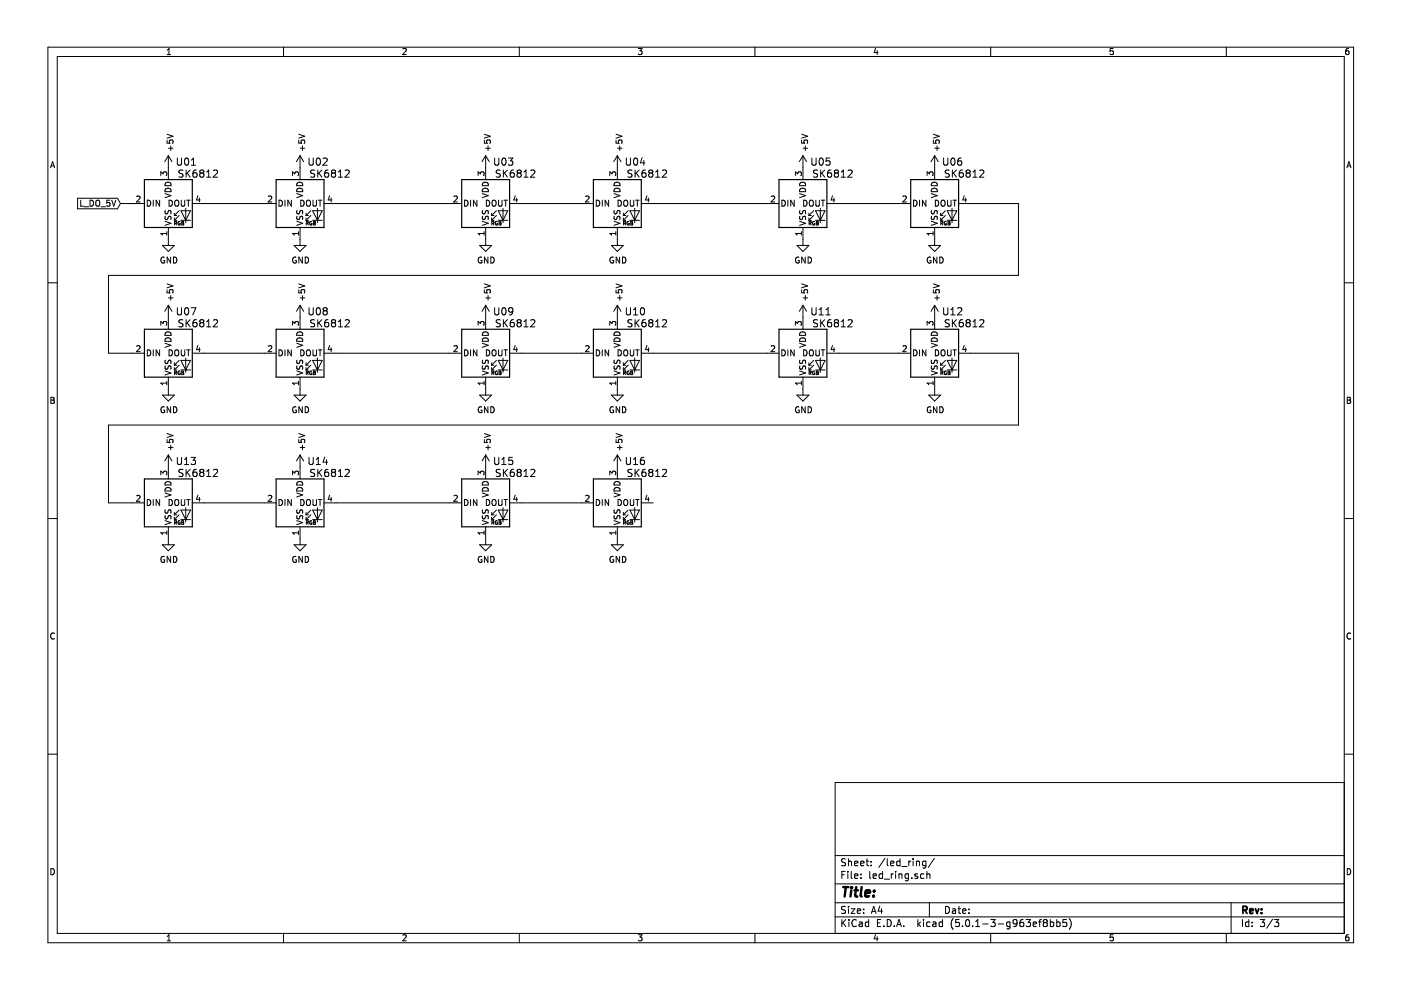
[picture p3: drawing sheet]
EESchema Schematic File Version 4
LIBS:crecol_v30-cache
EELAYER 26 0
EELAYER END
$Descr A4 11693 8268
encoding utf-8
Sheet 3 3
Title ""
Date ""
Rev ""
Comp ""
Comment1 ""
Comment2 ""
Comment3 ""
Comment4 ""
$EndDescr
$Comp
L LED:SK6812 U1A?
U 1 1
P 1400 1700
AR Path="/5D397C22" Ref="U1A?"  Part="1" 
AR Path="/5D393E03/5D397C22" Ref="U01"  Part="1" 
F 0 "U01" H 1550 2050 60  0000 C CNN
F 1 "SK6812" H 1650 1950 60  0000 C CNN
F 2 "LED_SMD:LED_SK6812_PLCC4_5.0x5.0mm_P3.2mm" H 1400 1700 60  0001 C CNN
F 3 "" H 1400 1700 60  0001 C CNN
	1    1400 1700
	1    0    0    -1  
$EndComp
$Comp
L LED:SK6812 U1B?
U 1 1
P 2500 1700
AR Path="/5D397C29" Ref="U1B?"  Part="1" 
AR Path="/5D393E03/5D397C29" Ref="U02"  Part="1" 
F 0 "U02" H 2650 2050 60  0000 C CNN
F 1 "SK6812" H 2750 1950 60  0000 C CNN
F 2 "LED_SMD:LED_SK6812_PLCC4_5.0x5.0mm_P3.2mm" H 2500 1700 60  0001 C CNN
F 3 "" H 2500 1700 60  0001 C CNN
	1    2500 1700
	1    0    0    -1  
$EndComp
$Comp
L power:GND #PWR?
U 1 1
P 1400 2000
AR Path="/5D397C30" Ref="#PWR?"  Part="1" 
AR Path="/5D393E03/5D397C30" Ref="#PWR0105"  Part="1" 
F 0 "#PWR0105" H 1400 1750 50  0001 C CNN
F 1 "GND" H 1405 1827 50  0000 C CNN
F 2 "" H 1400 2000 50  0001 C CNN
F 3 "" H 1400 2000 50  0001 C CNN
	1    1400 2000
	1    0    0    -1  
$EndComp
$Comp
L power:+5V #PWR?
U 1 1
P 1400 1400
AR Path="/5D397C36" Ref="#PWR?"  Part="1" 
AR Path="/5D393E03/5D397C36" Ref="#PWR0106"  Part="1" 
F 0 "#PWR0106" H 1400 1250 50  0001 C CNN
F 1 "+5V" V 1415 1528 50  0000 L CNN
F 2 "" H 1400 1400 50  0001 C CNN
F 3 "" H 1400 1400 50  0001 C CNN
	1    1400 1400
	1    0    0    -1  
$EndComp
$Comp
L power:GND #PWR?
U 1 1
P 2500 2000
AR Path="/5D397C3C" Ref="#PWR?"  Part="1" 
AR Path="/5D393E03/5D397C3C" Ref="#PWR0107"  Part="1" 
F 0 "#PWR0107" H 2500 1750 50  0001 C CNN
F 1 "GND" H 2505 1827 50  0000 C CNN
F 2 "" H 2500 2000 50  0001 C CNN
F 3 "" H 2500 2000 50  0001 C CNN
	1    2500 2000
	1    0    0    -1  
$EndComp
$Comp
L power:+5V #PWR?
U 1 1
P 2500 1400
AR Path="/5D397C42" Ref="#PWR?"  Part="1" 
AR Path="/5D393E03/5D397C42" Ref="#PWR0108"  Part="1" 
F 0 "#PWR0108" H 2500 1250 50  0001 C CNN
F 1 "+5V" V 2515 1528 50  0000 L CNN
F 2 "" H 2500 1400 50  0001 C CNN
F 3 "" H 2500 1400 50  0001 C CNN
	1    2500 1400
	1    0    0    -1  
$EndComp
Wire Wire Line
	1700 1700 2200 1700
$Comp
L LED:SK6812 U2A?
U 1 1
P 4050 1700
AR Path="/5D397C4A" Ref="U2A?"  Part="1" 
AR Path="/5D393E03/5D397C4A" Ref="U03"  Part="1" 
F 0 "U03" H 4200 2050 60  0000 C CNN
F 1 "SK6812" H 4300 1950 60  0000 C CNN
F 2 "LED_SMD:LED_SK6812_PLCC4_5.0x5.0mm_P3.2mm" H 4050 1700 60  0001 C CNN
F 3 "" H 4050 1700 60  0001 C CNN
	1    4050 1700
	1    0    0    -1  
$EndComp
$Comp
L LED:SK6812 U2B?
U 1 1
P 5150 1700
AR Path="/5D397C51" Ref="U2B?"  Part="1" 
AR Path="/5D393E03/5D397C51" Ref="U04"  Part="1" 
F 0 "U04" H 5300 2050 60  0000 C CNN
F 1 "SK6812" H 5400 1950 60  0000 C CNN
F 2 "LED_SMD:LED_SK6812_PLCC4_5.0x5.0mm_P3.2mm" H 5150 1700 60  0001 C CNN
F 3 "" H 5150 1700 60  0001 C CNN
	1    5150 1700
	1    0    0    -1  
$EndComp
$Comp
L power:GND #PWR?
U 1 1
P 4050 2000
AR Path="/5D397C58" Ref="#PWR?"  Part="1" 
AR Path="/5D393E03/5D397C58" Ref="#PWR0109"  Part="1" 
F 0 "#PWR0109" H 4050 1750 50  0001 C CNN
F 1 "GND" H 4055 1827 50  0000 C CNN
F 2 "" H 4050 2000 50  0001 C CNN
F 3 "" H 4050 2000 50  0001 C CNN
	1    4050 2000
	1    0    0    -1  
$EndComp
$Comp
L power:+5V #PWR?
U 1 1
P 4050 1400
AR Path="/5D397C5E" Ref="#PWR?"  Part="1" 
AR Path="/5D393E03/5D397C5E" Ref="#PWR0110"  Part="1" 
F 0 "#PWR0110" H 4050 1250 50  0001 C CNN
F 1 "+5V" V 4065 1528 50  0000 L CNN
F 2 "" H 4050 1400 50  0001 C CNN
F 3 "" H 4050 1400 50  0001 C CNN
	1    4050 1400
	1    0    0    -1  
$EndComp
$Comp
L power:GND #PWR?
U 1 1
P 5150 2000
AR Path="/5D397C64" Ref="#PWR?"  Part="1" 
AR Path="/5D393E03/5D397C64" Ref="#PWR0111"  Part="1" 
F 0 "#PWR0111" H 5150 1750 50  0001 C CNN
F 1 "GND" H 5155 1827 50  0000 C CNN
F 2 "" H 5150 2000 50  0001 C CNN
F 3 "" H 5150 2000 50  0001 C CNN
	1    5150 2000
	1    0    0    -1  
$EndComp
$Comp
L power:+5V #PWR?
U 1 1
P 5150 1400
AR Path="/5D397C6A" Ref="#PWR?"  Part="1" 
AR Path="/5D393E03/5D397C6A" Ref="#PWR0112"  Part="1" 
F 0 "#PWR0112" H 5150 1250 50  0001 C CNN
F 1 "+5V" V 5165 1528 50  0000 L CNN
F 2 "" H 5150 1400 50  0001 C CNN
F 3 "" H 5150 1400 50  0001 C CNN
	1    5150 1400
	1    0    0    -1  
$EndComp
Wire Wire Line
	4350 1700 4850 1700
Wire Wire Line
	2800 1700 3750 1700
$Comp
L LED:SK6812 U3A?
U 1 1
P 6700 1700
AR Path="/5D397C74" Ref="U3A?"  Part="1" 
AR Path="/5D393E03/5D397C74" Ref="U05"  Part="1" 
F 0 "U05" H 6850 2050 60  0000 C CNN
F 1 "SK6812" H 6950 1950 60  0000 C CNN
F 2 "LED_SMD:LED_SK6812_PLCC4_5.0x5.0mm_P3.2mm" H 6700 1700 60  0001 C CNN
F 3 "" H 6700 1700 60  0001 C CNN
	1    6700 1700
	1    0    0    -1  
$EndComp
$Comp
L LED:SK6812 U3B?
U 1 1
P 7800 1700
AR Path="/5D397C7B" Ref="U3B?"  Part="1" 
AR Path="/5D393E03/5D397C7B" Ref="U06"  Part="1" 
F 0 "U06" H 7950 2050 60  0000 C CNN
F 1 "SK6812" H 8050 1950 60  0000 C CNN
F 2 "LED_SMD:LED_SK6812_PLCC4_5.0x5.0mm_P3.2mm" H 7800 1700 60  0001 C CNN
F 3 "" H 7800 1700 60  0001 C CNN
	1    7800 1700
	1    0    0    -1  
$EndComp
$Comp
L power:GND #PWR?
U 1 1
P 6700 2000
AR Path="/5D397C82" Ref="#PWR?"  Part="1" 
AR Path="/5D393E03/5D397C82" Ref="#PWR0113"  Part="1" 
F 0 "#PWR0113" H 6700 1750 50  0001 C CNN
F 1 "GND" H 6705 1827 50  0000 C CNN
F 2 "" H 6700 2000 50  0001 C CNN
F 3 "" H 6700 2000 50  0001 C CNN
	1    6700 2000
	1    0    0    -1  
$EndComp
$Comp
L power:+5V #PWR?
U 1 1
P 6700 1400
AR Path="/5D397C88" Ref="#PWR?"  Part="1" 
AR Path="/5D393E03/5D397C88" Ref="#PWR0114"  Part="1" 
F 0 "#PWR0114" H 6700 1250 50  0001 C CNN
F 1 "+5V" V 6715 1528 50  0000 L CNN
F 2 "" H 6700 1400 50  0001 C CNN
F 3 "" H 6700 1400 50  0001 C CNN
	1    6700 1400
	1    0    0    -1  
$EndComp
$Comp
L power:GND #PWR?
U 1 1
P 7800 2000
AR Path="/5D397C8E" Ref="#PWR?"  Part="1" 
AR Path="/5D393E03/5D397C8E" Ref="#PWR0115"  Part="1" 
F 0 "#PWR0115" H 7800 1750 50  0001 C CNN
F 1 "GND" H 7805 1827 50  0000 C CNN
F 2 "" H 7800 2000 50  0001 C CNN
F 3 "" H 7800 2000 50  0001 C CNN
	1    7800 2000
	1    0    0    -1  
$EndComp
$Comp
L power:+5V #PWR?
U 1 1
P 7800 1400
AR Path="/5D397C94" Ref="#PWR?"  Part="1" 
AR Path="/5D393E03/5D397C94" Ref="#PWR0116"  Part="1" 
F 0 "#PWR0116" H 7800 1250 50  0001 C CNN
F 1 "+5V" V 7815 1528 50  0000 L CNN
F 2 "" H 7800 1400 50  0001 C CNN
F 3 "" H 7800 1400 50  0001 C CNN
	1    7800 1400
	1    0    0    -1  
$EndComp
Wire Wire Line
	7000 1700 7500 1700
Wire Wire Line
	6400 1700 5450 1700
$Comp
L LED:SK6812 U4A?
U 1 1
P 1400 2950
AR Path="/5D397C9E" Ref="U4A?"  Part="1" 
AR Path="/5D393E03/5D397C9E" Ref="U07"  Part="1" 
F 0 "U07" H 1550 3300 60  0000 C CNN
F 1 "SK6812" H 1650 3200 60  0000 C CNN
F 2 "LED_SMD:LED_SK6812_PLCC4_5.0x5.0mm_P3.2mm" H 1400 2950 60  0001 C CNN
F 3 "" H 1400 2950 60  0001 C CNN
	1    1400 2950
	1    0    0    -1  
$EndComp
$Comp
L LED:SK6812 U4B?
U 1 1
P 2500 2950
AR Path="/5D397CA5" Ref="U4B?"  Part="1" 
AR Path="/5D393E03/5D397CA5" Ref="U08"  Part="1" 
F 0 "U08" H 2650 3300 60  0000 C CNN
F 1 "SK6812" H 2750 3200 60  0000 C CNN
F 2 "LED_SMD:LED_SK6812_PLCC4_5.0x5.0mm_P3.2mm" H 2500 2950 60  0001 C CNN
F 3 "" H 2500 2950 60  0001 C CNN
	1    2500 2950
	1    0    0    -1  
$EndComp
$Comp
L power:GND #PWR?
U 1 1
P 1400 3250
AR Path="/5D397CAC" Ref="#PWR?"  Part="1" 
AR Path="/5D393E03/5D397CAC" Ref="#PWR0117"  Part="1" 
F 0 "#PWR0117" H 1400 3000 50  0001 C CNN
F 1 "GND" H 1405 3077 50  0000 C CNN
F 2 "" H 1400 3250 50  0001 C CNN
F 3 "" H 1400 3250 50  0001 C CNN
	1    1400 3250
	1    0    0    -1  
$EndComp
$Comp
L power:+5V #PWR?
U 1 1
P 1400 2650
AR Path="/5D397CB2" Ref="#PWR?"  Part="1" 
AR Path="/5D393E03/5D397CB2" Ref="#PWR0118"  Part="1" 
F 0 "#PWR0118" H 1400 2500 50  0001 C CNN
F 1 "+5V" V 1415 2778 50  0000 L CNN
F 2 "" H 1400 2650 50  0001 C CNN
F 3 "" H 1400 2650 50  0001 C CNN
	1    1400 2650
	1    0    0    -1  
$EndComp
$Comp
L power:GND #PWR?
U 1 1
P 2500 3250
AR Path="/5D397CB8" Ref="#PWR?"  Part="1" 
AR Path="/5D393E03/5D397CB8" Ref="#PWR0119"  Part="1" 
F 0 "#PWR0119" H 2500 3000 50  0001 C CNN
F 1 "GND" H 2505 3077 50  0000 C CNN
F 2 "" H 2500 3250 50  0001 C CNN
F 3 "" H 2500 3250 50  0001 C CNN
	1    2500 3250
	1    0    0    -1  
$EndComp
$Comp
L power:+5V #PWR?
U 1 1
P 2500 2650
AR Path="/5D397CBE" Ref="#PWR?"  Part="1" 
AR Path="/5D393E03/5D397CBE" Ref="#PWR0120"  Part="1" 
F 0 "#PWR0120" H 2500 2500 50  0001 C CNN
F 1 "+5V" V 2515 2778 50  0000 L CNN
F 2 "" H 2500 2650 50  0001 C CNN
F 3 "" H 2500 2650 50  0001 C CNN
	1    2500 2650
	1    0    0    -1  
$EndComp
Wire Wire Line
	1700 2950 2200 2950
$Comp
L LED:SK6812 U5A?
U 1 1
P 4050 2950
AR Path="/5D397CC6" Ref="U5A?"  Part="1" 
AR Path="/5D393E03/5D397CC6" Ref="U09"  Part="1" 
F 0 "U09" H 4200 3300 60  0000 C CNN
F 1 "SK6812" H 4300 3200 60  0000 C CNN
F 2 "LED_SMD:LED_SK6812_PLCC4_5.0x5.0mm_P3.2mm" H 4050 2950 60  0001 C CNN
F 3 "" H 4050 2950 60  0001 C CNN
	1    4050 2950
	1    0    0    -1  
$EndComp
$Comp
L LED:SK6812 U5B?
U 1 1
P 5150 2950
AR Path="/5D397CCD" Ref="U5B?"  Part="1" 
AR Path="/5D393E03/5D397CCD" Ref="U10"  Part="1" 
F 0 "U10" H 5300 3300 60  0000 C CNN
F 1 "SK6812" H 5400 3200 60  0000 C CNN
F 2 "LED_SMD:LED_SK6812_PLCC4_5.0x5.0mm_P3.2mm" H 5150 2950 60  0001 C CNN
F 3 "" H 5150 2950 60  0001 C CNN
	1    5150 2950
	1    0    0    -1  
$EndComp
$Comp
L power:GND #PWR?
U 1 1
P 4050 3250
AR Path="/5D397CD4" Ref="#PWR?"  Part="1" 
AR Path="/5D393E03/5D397CD4" Ref="#PWR0121"  Part="1" 
F 0 "#PWR0121" H 4050 3000 50  0001 C CNN
F 1 "GND" H 4055 3077 50  0000 C CNN
F 2 "" H 4050 3250 50  0001 C CNN
F 3 "" H 4050 3250 50  0001 C CNN
	1    4050 3250
	1    0    0    -1  
$EndComp
$Comp
L power:+5V #PWR?
U 1 1
P 4050 2650
AR Path="/5D397CDA" Ref="#PWR?"  Part="1" 
AR Path="/5D393E03/5D397CDA" Ref="#PWR0122"  Part="1" 
F 0 "#PWR0122" H 4050 2500 50  0001 C CNN
F 1 "+5V" V 4065 2778 50  0000 L CNN
F 2 "" H 4050 2650 50  0001 C CNN
F 3 "" H 4050 2650 50  0001 C CNN
	1    4050 2650
	1    0    0    -1  
$EndComp
$Comp
L power:GND #PWR?
U 1 1
P 5150 3250
AR Path="/5D397CE0" Ref="#PWR?"  Part="1" 
AR Path="/5D393E03/5D397CE0" Ref="#PWR0123"  Part="1" 
F 0 "#PWR0123" H 5150 3000 50  0001 C CNN
F 1 "GND" H 5155 3077 50  0000 C CNN
F 2 "" H 5150 3250 50  0001 C CNN
F 3 "" H 5150 3250 50  0001 C CNN
	1    5150 3250
	1    0    0    -1  
$EndComp
$Comp
L power:+5V #PWR?
U 1 1
P 5150 2650
AR Path="/5D397CE6" Ref="#PWR?"  Part="1" 
AR Path="/5D393E03/5D397CE6" Ref="#PWR0124"  Part="1" 
F 0 "#PWR0124" H 5150 2500 50  0001 C CNN
F 1 "+5V" V 5165 2778 50  0000 L CNN
F 2 "" H 5150 2650 50  0001 C CNN
F 3 "" H 5150 2650 50  0001 C CNN
	1    5150 2650
	1    0    0    -1  
$EndComp
Wire Wire Line
	4350 2950 4850 2950
Wire Wire Line
	2800 2950 3750 2950
$Comp
L LED:SK6812 U6A?
U 1 1
P 6700 2950
AR Path="/5D397CF0" Ref="U6A?"  Part="1" 
AR Path="/5D393E03/5D397CF0" Ref="U11"  Part="1" 
F 0 "U11" H 6850 3300 60  0000 C CNN
F 1 "SK6812" H 6950 3200 60  0000 C CNN
F 2 "LED_SMD:LED_SK6812_PLCC4_5.0x5.0mm_P3.2mm" H 6700 2950 60  0001 C CNN
F 3 "" H 6700 2950 60  0001 C CNN
	1    6700 2950
	1    0    0    -1  
$EndComp
$Comp
L LED:SK6812 U6B?
U 1 1
P 7800 2950
AR Path="/5D397CF7" Ref="U6B?"  Part="1" 
AR Path="/5D393E03/5D397CF7" Ref="U12"  Part="1" 
F 0 "U12" H 7950 3300 60  0000 C CNN
F 1 "SK6812" H 8050 3200 60  0000 C CNN
F 2 "LED_SMD:LED_SK6812_PLCC4_5.0x5.0mm_P3.2mm" H 7800 2950 60  0001 C CNN
F 3 "" H 7800 2950 60  0001 C CNN
	1    7800 2950
	1    0    0    -1  
$EndComp
$Comp
L power:GND #PWR?
U 1 1
P 6700 3250
AR Path="/5D397CFE" Ref="#PWR?"  Part="1" 
AR Path="/5D393E03/5D397CFE" Ref="#PWR0125"  Part="1" 
F 0 "#PWR0125" H 6700 3000 50  0001 C CNN
F 1 "GND" H 6705 3077 50  0000 C CNN
F 2 "" H 6700 3250 50  0001 C CNN
F 3 "" H 6700 3250 50  0001 C CNN
	1    6700 3250
	1    0    0    -1  
$EndComp
$Comp
L power:+5V #PWR?
U 1 1
P 6700 2650
AR Path="/5D397D04" Ref="#PWR?"  Part="1" 
AR Path="/5D393E03/5D397D04" Ref="#PWR0126"  Part="1" 
F 0 "#PWR0126" H 6700 2500 50  0001 C CNN
F 1 "+5V" V 6715 2778 50  0000 L CNN
F 2 "" H 6700 2650 50  0001 C CNN
F 3 "" H 6700 2650 50  0001 C CNN
	1    6700 2650
	1    0    0    -1  
$EndComp
$Comp
L power:GND #PWR?
U 1 1
P 7800 3250
AR Path="/5D397D0A" Ref="#PWR?"  Part="1" 
AR Path="/5D393E03/5D397D0A" Ref="#PWR0127"  Part="1" 
F 0 "#PWR0127" H 7800 3000 50  0001 C CNN
F 1 "GND" H 7805 3077 50  0000 C CNN
F 2 "" H 7800 3250 50  0001 C CNN
F 3 "" H 7800 3250 50  0001 C CNN
	1    7800 3250
	1    0    0    -1  
$EndComp
$Comp
L power:+5V #PWR?
U 1 1
P 7800 2650
AR Path="/5D397D10" Ref="#PWR?"  Part="1" 
AR Path="/5D393E03/5D397D10" Ref="#PWR0128"  Part="1" 
F 0 "#PWR0128" H 7800 2500 50  0001 C CNN
F 1 "+5V" V 7815 2778 50  0000 L CNN
F 2 "" H 7800 2650 50  0001 C CNN
F 3 "" H 7800 2650 50  0001 C CNN
	1    7800 2650
	1    0    0    -1  
$EndComp
Wire Wire Line
	7000 2950 7500 2950
Wire Wire Line
	6400 2950 5450 2950
$Comp
L LED:SK6812 U7A?
U 1 1
P 1400 4200
AR Path="/5D397D1A" Ref="U7A?"  Part="1" 
AR Path="/5D393E03/5D397D1A" Ref="U13"  Part="1" 
F 0 "U13" H 1550 4550 60  0000 C CNN
F 1 "SK6812" H 1650 4450 60  0000 C CNN
F 2 "LED_SMD:LED_SK6812_PLCC4_5.0x5.0mm_P3.2mm" H 1400 4200 60  0001 C CNN
F 3 "" H 1400 4200 60  0001 C CNN
	1    1400 4200
	1    0    0    -1  
$EndComp
$Comp
L LED:SK6812 U7B?
U 1 1
P 2500 4200
AR Path="/5D397D21" Ref="U7B?"  Part="1" 
AR Path="/5D393E03/5D397D21" Ref="U14"  Part="1" 
F 0 "U14" H 2650 4550 60  0000 C CNN
F 1 "SK6812" H 2750 4450 60  0000 C CNN
F 2 "LED_SMD:LED_SK6812_PLCC4_5.0x5.0mm_P3.2mm" H 2500 4200 60  0001 C CNN
F 3 "" H 2500 4200 60  0001 C CNN
	1    2500 4200
	1    0    0    -1  
$EndComp
$Comp
L power:GND #PWR?
U 1 1
P 1400 4500
AR Path="/5D397D28" Ref="#PWR?"  Part="1" 
AR Path="/5D393E03/5D397D28" Ref="#PWR0129"  Part="1" 
F 0 "#PWR0129" H 1400 4250 50  0001 C CNN
F 1 "GND" H 1405 4327 50  0000 C CNN
F 2 "" H 1400 4500 50  0001 C CNN
F 3 "" H 1400 4500 50  0001 C CNN
	1    1400 4500
	1    0    0    -1  
$EndComp
$Comp
L power:+5V #PWR?
U 1 1
P 1400 3900
AR Path="/5D397D2E" Ref="#PWR?"  Part="1" 
AR Path="/5D393E03/5D397D2E" Ref="#PWR0130"  Part="1" 
F 0 "#PWR0130" H 1400 3750 50  0001 C CNN
F 1 "+5V" V 1415 4028 50  0000 L CNN
F 2 "" H 1400 3900 50  0001 C CNN
F 3 "" H 1400 3900 50  0001 C CNN
	1    1400 3900
	1    0    0    -1  
$EndComp
$Comp
L power:GND #PWR?
U 1 1
P 2500 4500
AR Path="/5D397D34" Ref="#PWR?"  Part="1" 
AR Path="/5D393E03/5D397D34" Ref="#PWR0131"  Part="1" 
F 0 "#PWR0131" H 2500 4250 50  0001 C CNN
F 1 "GND" H 2505 4327 50  0000 C CNN
F 2 "" H 2500 4500 50  0001 C CNN
F 3 "" H 2500 4500 50  0001 C CNN
	1    2500 4500
	1    0    0    -1  
$EndComp
$Comp
L power:+5V #PWR?
U 1 1
P 2500 3900
AR Path="/5D397D3A" Ref="#PWR?"  Part="1" 
AR Path="/5D393E03/5D397D3A" Ref="#PWR0132"  Part="1" 
F 0 "#PWR0132" H 2500 3750 50  0001 C CNN
F 1 "+5V" V 2515 4028 50  0000 L CNN
F 2 "" H 2500 3900 50  0001 C CNN
F 3 "" H 2500 3900 50  0001 C CNN
	1    2500 3900
	1    0    0    -1  
$EndComp
Wire Wire Line
	1700 4200 2200 4200
$Comp
L LED:SK6812 U8A?
U 1 1
P 4050 4200
AR Path="/5D397D42" Ref="U8A?"  Part="1" 
AR Path="/5D393E03/5D397D42" Ref="U15"  Part="1" 
F 0 "U15" H 4200 4550 60  0000 C CNN
F 1 "SK6812" H 4300 4450 60  0000 C CNN
F 2 "LED_SMD:LED_SK6812_PLCC4_5.0x5.0mm_P3.2mm" H 4050 4200 60  0001 C CNN
F 3 "" H 4050 4200 60  0001 C CNN
	1    4050 4200
	1    0    0    -1  
$EndComp
$Comp
L LED:SK6812 U8B?
U 1 1
P 5150 4200
AR Path="/5D397D49" Ref="U8B?"  Part="1" 
AR Path="/5D393E03/5D397D49" Ref="U16"  Part="1" 
F 0 "U16" H 5300 4550 60  0000 C CNN
F 1 "SK6812" H 5400 4450 60  0000 C CNN
F 2 "LED_SMD:LED_SK6812_PLCC4_5.0x5.0mm_P3.2mm" H 5150 4200 60  0001 C CNN
F 3 "" H 5150 4200 60  0001 C CNN
	1    5150 4200
	1    0    0    -1  
$EndComp
$Comp
L power:GND #PWR?
U 1 1
P 4050 4500
AR Path="/5D397D50" Ref="#PWR?"  Part="1" 
AR Path="/5D393E03/5D397D50" Ref="#PWR0133"  Part="1" 
F 0 "#PWR0133" H 4050 4250 50  0001 C CNN
F 1 "GND" H 4055 4327 50  0000 C CNN
F 2 "" H 4050 4500 50  0001 C CNN
F 3 "" H 4050 4500 50  0001 C CNN
	1    4050 4500
	1    0    0    -1  
$EndComp
$Comp
L power:+5V #PWR?
U 1 1
P 4050 3900
AR Path="/5D397D56" Ref="#PWR?"  Part="1" 
AR Path="/5D393E03/5D397D56" Ref="#PWR0134"  Part="1" 
F 0 "#PWR0134" H 4050 3750 50  0001 C CNN
F 1 "+5V" V 4065 4028 50  0000 L CNN
F 2 "" H 4050 3900 50  0001 C CNN
F 3 "" H 4050 3900 50  0001 C CNN
	1    4050 3900
	1    0    0    -1  
$EndComp
$Comp
L power:GND #PWR?
U 1 1
P 5150 4500
AR Path="/5D397D5C" Ref="#PWR?"  Part="1" 
AR Path="/5D393E03/5D397D5C" Ref="#PWR0135"  Part="1" 
F 0 "#PWR0135" H 5150 4250 50  0001 C CNN
F 1 "GND" H 5155 4327 50  0000 C CNN
F 2 "" H 5150 4500 50  0001 C CNN
F 3 "" H 5150 4500 50  0001 C CNN
	1    5150 4500
	1    0    0    -1  
$EndComp
$Comp
L power:+5V #PWR?
U 1 1
P 5150 3900
AR Path="/5D397D62" Ref="#PWR?"  Part="1" 
AR Path="/5D393E03/5D397D62" Ref="#PWR0136"  Part="1" 
F 0 "#PWR0136" H 5150 3750 50  0001 C CNN
F 1 "+5V" V 5165 4028 50  0000 L CNN
F 2 "" H 5150 3900 50  0001 C CNN
F 3 "" H 5150 3900 50  0001 C CNN
	1    5150 3900
	1    0    0    -1  
$EndComp
Wire Wire Line
	4350 4200 4850 4200
Wire Wire Line
	2800 4200 3750 4200
Wire Wire Line
	8100 1700 8500 1700
Wire Wire Line
	8500 1700 8500 2300
Wire Wire Line
	8500 2300 900  2300
Wire Wire Line
	900  2300 900  2950
Wire Wire Line
	900  2950 1100 2950
Wire Wire Line
	8100 2950 8500 2950
Wire Wire Line
	8500 2950 8500 3550
Wire Wire Line
	8500 3550 900  3550
Wire Wire Line
	900  3550 900  4200
Wire Wire Line
	900  4200 1100 4200
Text GLabel 1000 1700 0    50   Input ~ 0
L_DO_5V
Wire Wire Line
	1000 1700 1100 1700
$EndSCHEMATC
